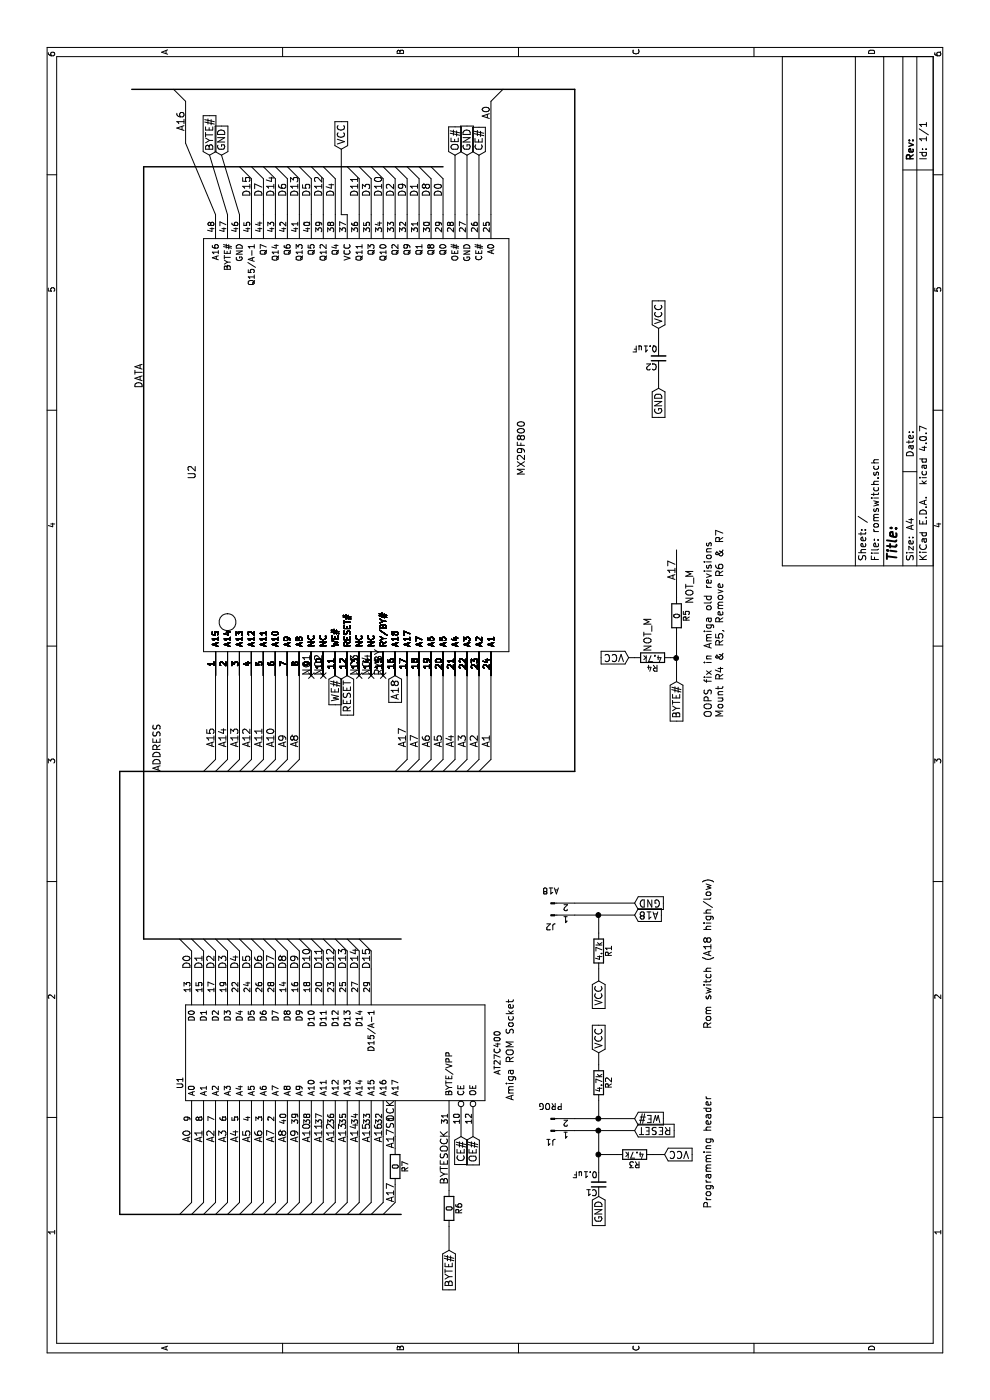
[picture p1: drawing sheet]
EESchema Schematic File Version 2
LIBS:power
LIBS:device
LIBS:transistors
LIBS:conn
LIBS:linear
LIBS:regul
LIBS:74xx
LIBS:cmos4000
LIBS:adc-dac
LIBS:memory
LIBS:xilinx
LIBS:microcontrollers
LIBS:dsp
LIBS:microchip
LIBS:analog_switches
LIBS:motorola
LIBS:texas
LIBS:intel
LIBS:audio
LIBS:interface
LIBS:digital-audio
LIBS:philips
LIBS:display
LIBS:cypress
LIBS:siliconi
LIBS:opto
LIBS:atmel
LIBS:contrib
LIBS:valves
LIBS:mx29f800
LIBS:romswitch-cache
EELAYER 25 0
EELAYER END
$Descr A4 11693 8268
encoding utf-8
Sheet 1 1
Title ""
Date ""
Rev ""
Comp ""
Comment1 ""
Comment2 ""
Comment3 ""
Comment4 ""
$EndDescr
$Comp
L MX29F800 U2
U 1 1
P 8000 2950
F 0 "U2" H 7750 4300 60  0000 C CNN
F 1 "MX29F800" H 7950 1550 60  0000 C CNN
F 2 "Housings_SSOP:TSOP-I-48_18.4x12mm_Pitch0.5mm" H 8000 4050 60  0001 C CNN
F 3 "" H 8000 4050 60  0001 C CNN
	1    8000 2950
	1    0    0    -1  
$EndComp
Text GLabel 10450 2850 2    60   Input ~ 0
VCC
Text GLabel 10400 3900 2    60   Input ~ 0
GND
Text GLabel 10400 4000 2    60   Input ~ 0
CE#
Text GLabel 10400 1750 2    60   Input ~ 0
BYTE#
$Comp
L AT27C400 U1
U 1 1
P 2900 2500
F 0 "U1" H 2650 3500 50  0000 C CNN
F 1 "AT27C400" H 2900 850 50  0000 C CNN
F 2 "Housings_DIP:DIP-40_W15.24mm_Socket_LongPads" H 2900 2500 50  0001 C CNN
F 3 "" H 2900 2500 50  0001 C CNN
	1    2900 2500
	1    0    0    -1  
$EndComp
Entry Wire Line
	5250 2100 5350 2200
Entry Wire Line
	10200 2100 10300 2000
Entry Wire Line
	10850 4100 10950 4200
Entry Wire Line
	5250 1700 5350 1800
Entry Wire Line
	5250 1900 5350 2000
Entry Wire Line
	5250 2000 5350 2100
Entry Wire Line
	5250 2200 5350 2300
Entry Wire Line
	5250 2300 5350 2400
Entry Wire Line
	5250 2400 5350 2500
Entry Wire Line
	5250 3300 5350 3400
Entry Wire Line
	5250 3400 5350 3500
Entry Wire Line
	5250 4000 5350 4100
Entry Wire Line
	5250 3900 5350 4000
Entry Wire Line
	5250 3800 5350 3900
Entry Wire Line
	5250 3700 5350 3800
Entry Wire Line
	5250 3600 5350 3700
Entry Wire Line
	5250 3500 5350 3600
Entry Wire Line
	5250 1800 5350 1900
Entry Wire Line
	1550 1500 1650 1600
Entry Wire Line
	1550 1600 1650 1700
Entry Wire Line
	1550 1700 1650 1800
Entry Wire Line
	1550 1800 1650 1900
Entry Wire Line
	1550 1900 1650 2000
Entry Wire Line
	1550 2000 1650 2100
Entry Wire Line
	1550 2100 1650 2200
Entry Wire Line
	1550 2200 1650 2300
Entry Wire Line
	1550 2300 1650 2400
Entry Wire Line
	1550 2400 1650 2500
Entry Wire Line
	1550 2500 1650 2600
Entry Wire Line
	1550 2600 1650 2700
Entry Wire Line
	1550 2700 1650 2800
Entry Wire Line
	1550 2800 1650 2900
Entry Wire Line
	1550 2900 1650 3000
Entry Wire Line
	1550 3000 1650 3100
Entry Wire Line
	1550 3100 1650 3200
Entry Wire Line
	1550 3200 1650 3300
Text GLabel 1250 3750 0    60   Input ~ 0
BYTE#
Text GLabel 2200 3850 0    60   Input ~ 0
CE#
Text GLabel 2200 3950 0    60   Input ~ 0
OE#
Text GLabel 6050 2900 0    60   Input ~ 0
RESET
Text GLabel 6050 2800 0    60   Input ~ 0
WE#
Text GLabel 10400 3800 2    60   Input ~ 0
OE#
Text GLabel 10400 1850 2    60   Input ~ 0
GND
Wire Wire Line
	10400 3900 9900 3900
Wire Wire Line
	10400 4000 9900 4000
Wire Wire Line
	10400 1750 9900 1900
Wire Bus Line
	1550 1000 1550 3350
Wire Bus Line
	1550 1000 5250 1000
Wire Bus Line
	5250 1000 5250 4800
Wire Bus Line
	10950 4800 5250 4800
Wire Bus Line
	10950 1100 10950 4800
Wire Wire Line
	5350 2200 6050 2200
Wire Wire Line
	6050 2100 5350 2100
Wire Wire Line
	6050 2000 5350 2000
Wire Wire Line
	6050 1900 5350 1900
Wire Wire Line
	6050 1800 5350 1800
Wire Wire Line
	6050 2300 5350 2300
Wire Wire Line
	5350 2400 6050 2400
Wire Wire Line
	6050 2500 5350 2500
Wire Wire Line
	5350 3400 6050 3400
Wire Wire Line
	6050 3500 5350 3500
Wire Wire Line
	6050 3600 5350 3600
Wire Wire Line
	6050 3700 5350 3700
Wire Wire Line
	6050 3800 5350 3800
Wire Wire Line
	6050 3900 5350 3900
Wire Wire Line
	6050 4000 5350 4000
Wire Wire Line
	6050 4100 5350 4100
Wire Wire Line
	9900 4100 10850 4100
Wire Wire Line
	10400 3800 9900 3800
Wire Bus Line
	3850 1200 3850 3350
Wire Bus Line
	3850 1200 10300 1200
Wire Bus Line
	10300 1200 10300 3700
Wire Wire Line
	9900 2200 10200 2200
Wire Wire Line
	9900 2300 10200 2300
Wire Wire Line
	9900 2400 10200 2400
Wire Wire Line
	9900 2500 10200 2500
Wire Wire Line
	9900 2600 10200 2600
Wire Wire Line
	9900 2700 10200 2700
Wire Wire Line
	9900 2800 10200 2800
Wire Wire Line
	9900 3000 10200 3000
Wire Wire Line
	9900 3100 10200 3100
Wire Wire Line
	9900 3200 10200 3200
Wire Wire Line
	9900 3300 10200 3300
Wire Wire Line
	9900 3400 10200 3400
Wire Wire Line
	9900 3500 10200 3500
Wire Wire Line
	9900 3600 10200 3600
Wire Wire Line
	9900 3700 10200 3700
Entry Wire Line
	10200 3700 10300 3600
Entry Wire Line
	10200 3600 10300 3500
Entry Wire Line
	10200 3500 10300 3400
Entry Wire Line
	10200 3400 10300 3300
Entry Wire Line
	10200 3300 10300 3200
Entry Wire Line
	10200 3200 10300 3100
Entry Wire Line
	10200 3100 10300 3000
Entry Wire Line
	10200 3000 10300 2900
Entry Wire Line
	10200 2800 10300 2700
Entry Wire Line
	10200 2700 10300 2600
Entry Wire Line
	10200 2600 10300 2500
Entry Wire Line
	10200 2500 10300 2400
Entry Wire Line
	10200 2400 10300 2300
Entry Wire Line
	10200 2300 10300 2200
Entry Wire Line
	10200 2200 10300 2100
Entry Wire Line
	3750 1600 3850 1500
Entry Wire Line
	3750 1700 3850 1600
Entry Wire Line
	3750 1800 3850 1700
Entry Wire Line
	3750 1900 3850 1800
Entry Wire Line
	3750 2000 3850 1900
Entry Wire Line
	3750 2100 3850 2000
Entry Wire Line
	3750 2200 3850 2100
Entry Wire Line
	3750 2300 3850 2200
Entry Wire Line
	3750 2400 3850 2300
Entry Wire Line
	3750 2500 3850 2400
Entry Wire Line
	3750 2600 3850 2500
Entry Wire Line
	3750 2700 3850 2600
Entry Wire Line
	3750 2800 3850 2700
Entry Wire Line
	3750 2900 3850 2800
Entry Wire Line
	3750 3000 3850 2900
Entry Wire Line
	3750 3100 3850 3000
Wire Wire Line
	3750 3100 3600 3100
Wire Wire Line
	3600 3000 3750 3000
Wire Wire Line
	3750 2900 3600 2900
Wire Wire Line
	3750 2800 3600 2800
Wire Wire Line
	3750 2700 3600 2700
Wire Wire Line
	3750 2600 3600 2600
Wire Wire Line
	3750 2500 3600 2500
Wire Wire Line
	3750 2400 3600 2400
Wire Wire Line
	3750 2300 3600 2300
Wire Wire Line
	3750 2200 3600 2200
Wire Wire Line
	3750 2100 3600 2100
Wire Wire Line
	3750 2000 3600 2000
Wire Wire Line
	3750 1900 3600 1900
Wire Wire Line
	3750 1800 3600 1800
Wire Wire Line
	3750 1700 3600 1700
Wire Wire Line
	3750 1600 3600 1600
Wire Wire Line
	1650 1600 2200 1600
Wire Wire Line
	1650 1700 2200 1700
Wire Wire Line
	1650 1800 2200 1800
Wire Wire Line
	1650 1900 2200 1900
Wire Wire Line
	1650 2000 2200 2000
Wire Wire Line
	1650 2100 2200 2100
Wire Wire Line
	1650 2200 2200 2200
Wire Wire Line
	1650 2300 2200 2300
Wire Wire Line
	1650 2400 2200 2400
Wire Wire Line
	1650 2500 2200 2500
Wire Wire Line
	1650 2600 2200 2600
Wire Wire Line
	1650 2700 2200 2700
Wire Wire Line
	1650 2800 2200 2800
Wire Wire Line
	1650 2900 2200 2900
Wire Wire Line
	1650 3000 2200 3000
Wire Wire Line
	1650 3100 2200 3100
Wire Wire Line
	1650 3200 2200 3200
Wire Wire Line
	10450 2850 9900 2850
Wire Wire Line
	9900 2850 9900 2900
Wire Wire Line
	9900 2100 10200 2100
Wire Wire Line
	10200 2050 10200 2050
Wire Wire Line
	9900 2000 10400 1850
Wire Wire Line
	9900 1800 10500 1550
Wire Wire Line
	10500 1550 10850 1550
Entry Wire Line
	10850 1550 10950 1450
Text Label 8450 1200 0    60   ~ 0
DATA
Text Label 5250 1350 0    60   ~ 0
ADDRESS
Text Label 2150 1600 0    60   ~ 0
A0
Text Label 2150 1700 0    60   ~ 0
A1
Text Label 2150 1800 0    60   ~ 0
A2
Text Label 2150 1900 0    60   ~ 0
A3
Text Label 2150 2000 0    60   ~ 0
A4
Text Label 2150 2100 0    60   ~ 0
A5
Text Label 2150 2200 0    60   ~ 0
A6
Text Label 2150 2300 0    60   ~ 0
A7
Text Label 2150 2400 0    60   ~ 0
A8
Text Label 2150 2500 0    60   ~ 0
A9
Text Label 2150 2600 0    60   ~ 0
A10
Text Label 2150 2700 0    60   ~ 0
A11
Text Label 2150 2800 0    60   ~ 0
A12
Text Label 2150 2900 0    60   ~ 0
A13
Text Label 2150 3000 0    60   ~ 0
A14
Text Label 2150 3100 0    60   ~ 0
A15
Text Label 2150 3200 0    60   ~ 0
A16
Text Label 2100 3300 0    60   ~ 0
A17SOCK
Text Label 5450 1800 0    60   ~ 0
A15
Text Label 5450 1900 0    60   ~ 0
A14
Text Label 10700 4100 0    60   ~ 0
A0
Text Label 5450 4100 0    60   ~ 0
A1
Text Label 5450 4000 0    60   ~ 0
A2
Text Label 5450 3900 0    60   ~ 0
A3
Text Label 5450 3800 0    60   ~ 0
A4
Text Label 5450 3700 0    60   ~ 0
A5
Text Label 5450 3600 0    60   ~ 0
A6
Text Label 5450 3500 0    60   ~ 0
A7
Text Label 5450 2500 0    60   ~ 0
A8
Text Label 5450 2400 0    60   ~ 0
A9
Text Label 5450 2300 0    60   ~ 0
A10
Text Label 5450 2200 0    60   ~ 0
A11
Text Label 5450 2100 0    60   ~ 0
A12
Text Label 5450 2000 0    60   ~ 0
A13
Text Label 10600 1550 0    60   ~ 0
A16
Text Label 5450 3400 0    60   ~ 0
A17
Text Label 3600 1600 0    60   ~ 0
D0
Text Label 3600 1700 0    60   ~ 0
D1
Text Label 3600 1800 0    60   ~ 0
D2
Text Label 3600 1900 0    60   ~ 0
D3
Text Label 3600 2000 0    60   ~ 0
D4
Text Label 3600 2100 0    60   ~ 0
D5
Text Label 3600 2200 0    60   ~ 0
D6
Text Label 3600 2300 0    60   ~ 0
D7
Text Label 3600 2400 0    60   ~ 0
D8
Text Label 3600 2500 0    60   ~ 0
D9
Text Label 3600 2600 0    60   ~ 0
D10
Text Label 3600 2700 0    60   ~ 0
D11
Text Label 3600 2800 0    60   ~ 0
D12
Text Label 3600 2900 0    60   ~ 0
D13
Text Label 3600 3000 0    60   ~ 0
D14
Text Label 3600 3100 0    60   ~ 0
D15
Text Label 10050 2100 0    60   ~ 0
D15
Text Label 10050 2200 0    60   ~ 0
D7
Text Label 10050 2300 0    60   ~ 0
D14
Text Label 10050 2400 0    60   ~ 0
D6
Text Label 10050 2500 0    60   ~ 0
D13
Text Label 10050 2600 0    60   ~ 0
D5
Text Label 10050 2700 0    60   ~ 0
D12
Text Label 10050 2800 0    60   ~ 0
D4
Text Label 10050 3000 0    60   ~ 0
D11
Text Label 10050 3100 0    60   ~ 0
D3
Text Label 10050 3200 0    60   ~ 0
D10
Text Label 10050 3300 0    60   ~ 0
D2
Text Label 10050 3400 0    60   ~ 0
D9
Text Label 10050 3500 0    60   ~ 0
D1
Text Label 10050 3600 0    60   ~ 0
D8
Text Label 10050 3700 0    60   ~ 0
D0
$Comp
L Conn_01x02_Male J1
U 1 1
P 2250 4600
F 0 "J1" H 2250 4700 50  0000 C CNN
F 1 "PROG" H 2250 4400 50  0000 C CNN
F 2 "Pin_Headers:Pin_Header_Angled_1x02_Pitch2.54mm" H 2250 4600 50  0001 C CNN
F 3 "" H 2250 4600 50  0001 C CNN
	1    2250 4600
	0    -1   1    0   
$EndComp
Text GLabel 2350 5300 3    60   Input ~ 0
WE#
Text GLabel 2250 5300 3    60   Input ~ 0
RESET
Wire Wire Line
	2350 4800 2350 5300
Wire Wire Line
	2250 4800 2250 5300
NoConn ~ 6050 2600
NoConn ~ 6050 2700
NoConn ~ 6050 3000
NoConn ~ 6050 3100
$Comp
L Conn_01x02_Male J2
U 1 1
P 4050 4600
F 0 "J2" H 4050 4700 50  0000 C CNN
F 1 "A18" H 4050 4400 50  0000 C CNN
F 2 "Pin_Headers:Pin_Header_Angled_1x02_Pitch2.54mm" H 4050 4600 50  0001 C CNN
F 3 "" H 4050 4600 50  0001 C CNN
	1    4050 4600
	0    -1   1    0   
$EndComp
Text GLabel 4050 5300 3    60   Input ~ 0
A18
Text GLabel 6050 3300 0    60   Input ~ 0
A18
Wire Wire Line
	4050 4800 4050 5300
Wire Wire Line
	4050 5000 3900 5000
Connection ~ 4050 5000
$Comp
L R R1
U 1 1
P 3750 5000
F 0 "R1" V 3830 5000 50  0000 C CNN
F 1 "4.7k" V 3750 5000 50  0000 C CNN
F 2 "Resistors_SMD:R_0603_HandSoldering" V 3680 5000 50  0001 C CNN
F 3 "" H 3750 5000 50  0001 C CNN
	1    3750 5000
	0    -1   1    0   
$EndComp
Text GLabel 3500 5000 0    60   Input ~ 0
VCC
Wire Wire Line
	3500 5000 3600 5000
Wire Wire Line
	4150 4800 4150 5300
Text GLabel 4150 5300 3    60   Input ~ 0
GND
Wire Wire Line
	2350 5000 2500 5000
Connection ~ 2350 5000
$Comp
L R R2
U 1 1
P 2650 5000
F 0 "R2" V 2730 5000 50  0000 C CNN
F 1 "4.7k" V 2650 5000 50  0000 C CNN
F 2 "Resistors_SMD:R_0603_HandSoldering" V 2580 5000 50  0001 C CNN
F 3 "" H 2650 5000 50  0001 C CNN
	1    2650 5000
	0    1    1    0   
$EndComp
Text GLabel 2900 5000 2    60   Input ~ 0
VCC
Wire Wire Line
	2900 5000 2800 5000
Wire Wire Line
	1900 5000 2250 5000
Connection ~ 2250 5000
Text GLabel 2050 5550 3    60   Input ~ 0
VCC
$Comp
L C_Small C1
U 1 1
P 1800 5000
F 0 "C1" H 1810 5070 50  0000 L CNN
F 1 "0.1uF" H 1810 4920 50  0000 L CNN
F 2 "Capacitors_SMD:C_0603_HandSoldering" H 1800 5000 50  0001 C CNN
F 3 "" H 1800 5000 50  0001 C CNN
	1    1800 5000
	0    -1   -1   0   
$EndComp
Text GLabel 1700 5000 0    60   Input ~ 0
GND
$Comp
L R R3
U 1 1
P 2050 5300
F 0 "R3" V 2130 5300 50  0000 C CNN
F 1 "4.7k" V 2050 5300 50  0000 C CNN
F 2 "Resistors_SMD:R_0603_HandSoldering" V 1980 5300 50  0001 C CNN
F 3 "" H 2050 5300 50  0001 C CNN
	1    2050 5300
	-1   0    0    1   
$EndComp
Wire Wire Line
	2050 5550 2050 5450
Wire Wire Line
	2050 5000 2050 5150
Connection ~ 2050 5000
$Comp
L R R4
U 1 1
P 6200 5450
F 0 "R4" V 6280 5450 50  0000 C CNN
F 1 "4.7k" V 6200 5450 50  0000 C CNN
F 2 "Resistors_SMD:R_0603_HandSoldering" V 6130 5450 50  0001 C CNN
F 3 "" H 6200 5450 50  0001 C CNN
	1    6200 5450
	-1   0    0    1   
$EndComp
Text GLabel 6200 5250 1    60   Input ~ 0
VCC
$Comp
L C_Small C2
U 1 1
P 8700 5500
F 0 "C2" H 8710 5570 50  0000 L CNN
F 1 "0.1uF" H 8710 5420 50  0000 L CNN
F 2 "Capacitors_SMD:C_0603_HandSoldering" H 8700 5500 50  0001 C CNN
F 3 "" H 8700 5500 50  0001 C CNN
	1    8700 5500
	0    -1   -1   0   
$EndComp
Text GLabel 8450 5500 0    60   Input ~ 0
GND
Text GLabel 8950 5500 2    60   Input ~ 0
VCC
Wire Wire Line
	8950 5500 8800 5500
Wire Wire Line
	8600 5500 8450 5500
$Comp
L R R5
U 1 1
P 6550 5650
F 0 "R5" V 6630 5650 50  0000 C CNN
F 1 "0" V 6550 5650 50  0000 C CNN
F 2 "Resistors_SMD:R_0603_HandSoldering" V 6480 5650 50  0001 C CNN
F 3 "" H 6550 5650 50  0001 C CNN
	1    6550 5650
	0    1    1    0   
$EndComp
Wire Wire Line
	6000 5650 6400 5650
Wire Wire Line
	6700 5650 7100 5650
Text Label 6850 5650 0    60   ~ 0
A17
Text GLabel 6000 5650 0    60   Input ~ 0
BYTE#
NoConn ~ 6050 3200
Text Notes 5700 6050 0    60   ~ 0
OOPS fix in Amiga old revisions\nMount R4 & R5, Remove R6 & R7\n
Text Notes 3100 5950 0    60   ~ 0
Rom switch (A18 high/low)
Text Notes 1600 5950 0    60   ~ 0
Programming header
Text Notes 2500 4300 0    60   ~ 0
Amiga ROM Socket
Wire Wire Line
	6200 5250 6200 5300
Wire Wire Line
	6200 5600 6200 5650
Connection ~ 6200 5650
Text Notes 6650 5800 0    60   ~ 0
NOT_M\n
Text Notes 6250 5450 0    60   ~ 0
NOT_M\n
Wire Wire Line
	2200 3750 1750 3750
$Comp
L R R6
U 1 1
P 1600 3750
F 0 "R6" V 1680 3750 50  0000 C CNN
F 1 "0" V 1600 3750 50  0000 C CNN
F 2 "Resistors_SMD:R_0603_HandSoldering" V 1530 3750 50  0001 C CNN
F 3 "" H 1600 3750 50  0001 C CNN
	1    1600 3750
	0    1    1    0   
$EndComp
Wire Wire Line
	1450 3750 1250 3750
$Comp
L R R7
U 1 1
P 1950 3300
F 0 "R7" V 2030 3300 50  0000 C CNN
F 1 "0" V 1950 3300 50  0000 C CNN
F 2 "Resistors_SMD:R_0603_HandSoldering" V 1880 3300 50  0001 C CNN
F 3 "" H 1950 3300 50  0001 C CNN
	1    1950 3300
	0    1    1    0   
$EndComp
Wire Wire Line
	1650 3300 1800 3300
Wire Wire Line
	2100 3300 2200 3300
Text Label 1800 3750 0    60   ~ 0
BYTESOCK
Text Label 1650 3300 0    60   ~ 0
A17
Text Label 6050 2600 0    60   ~ 0
NC1
Text Label 6050 2700 0    60   ~ 0
NC2
Text Label 6050 3000 0    60   ~ 0
NC3
Text Label 6050 3100 0    60   ~ 0
NC4
Text Label 6050 3200 0    60   ~ 0
RYBY
$EndSCHEMATC
